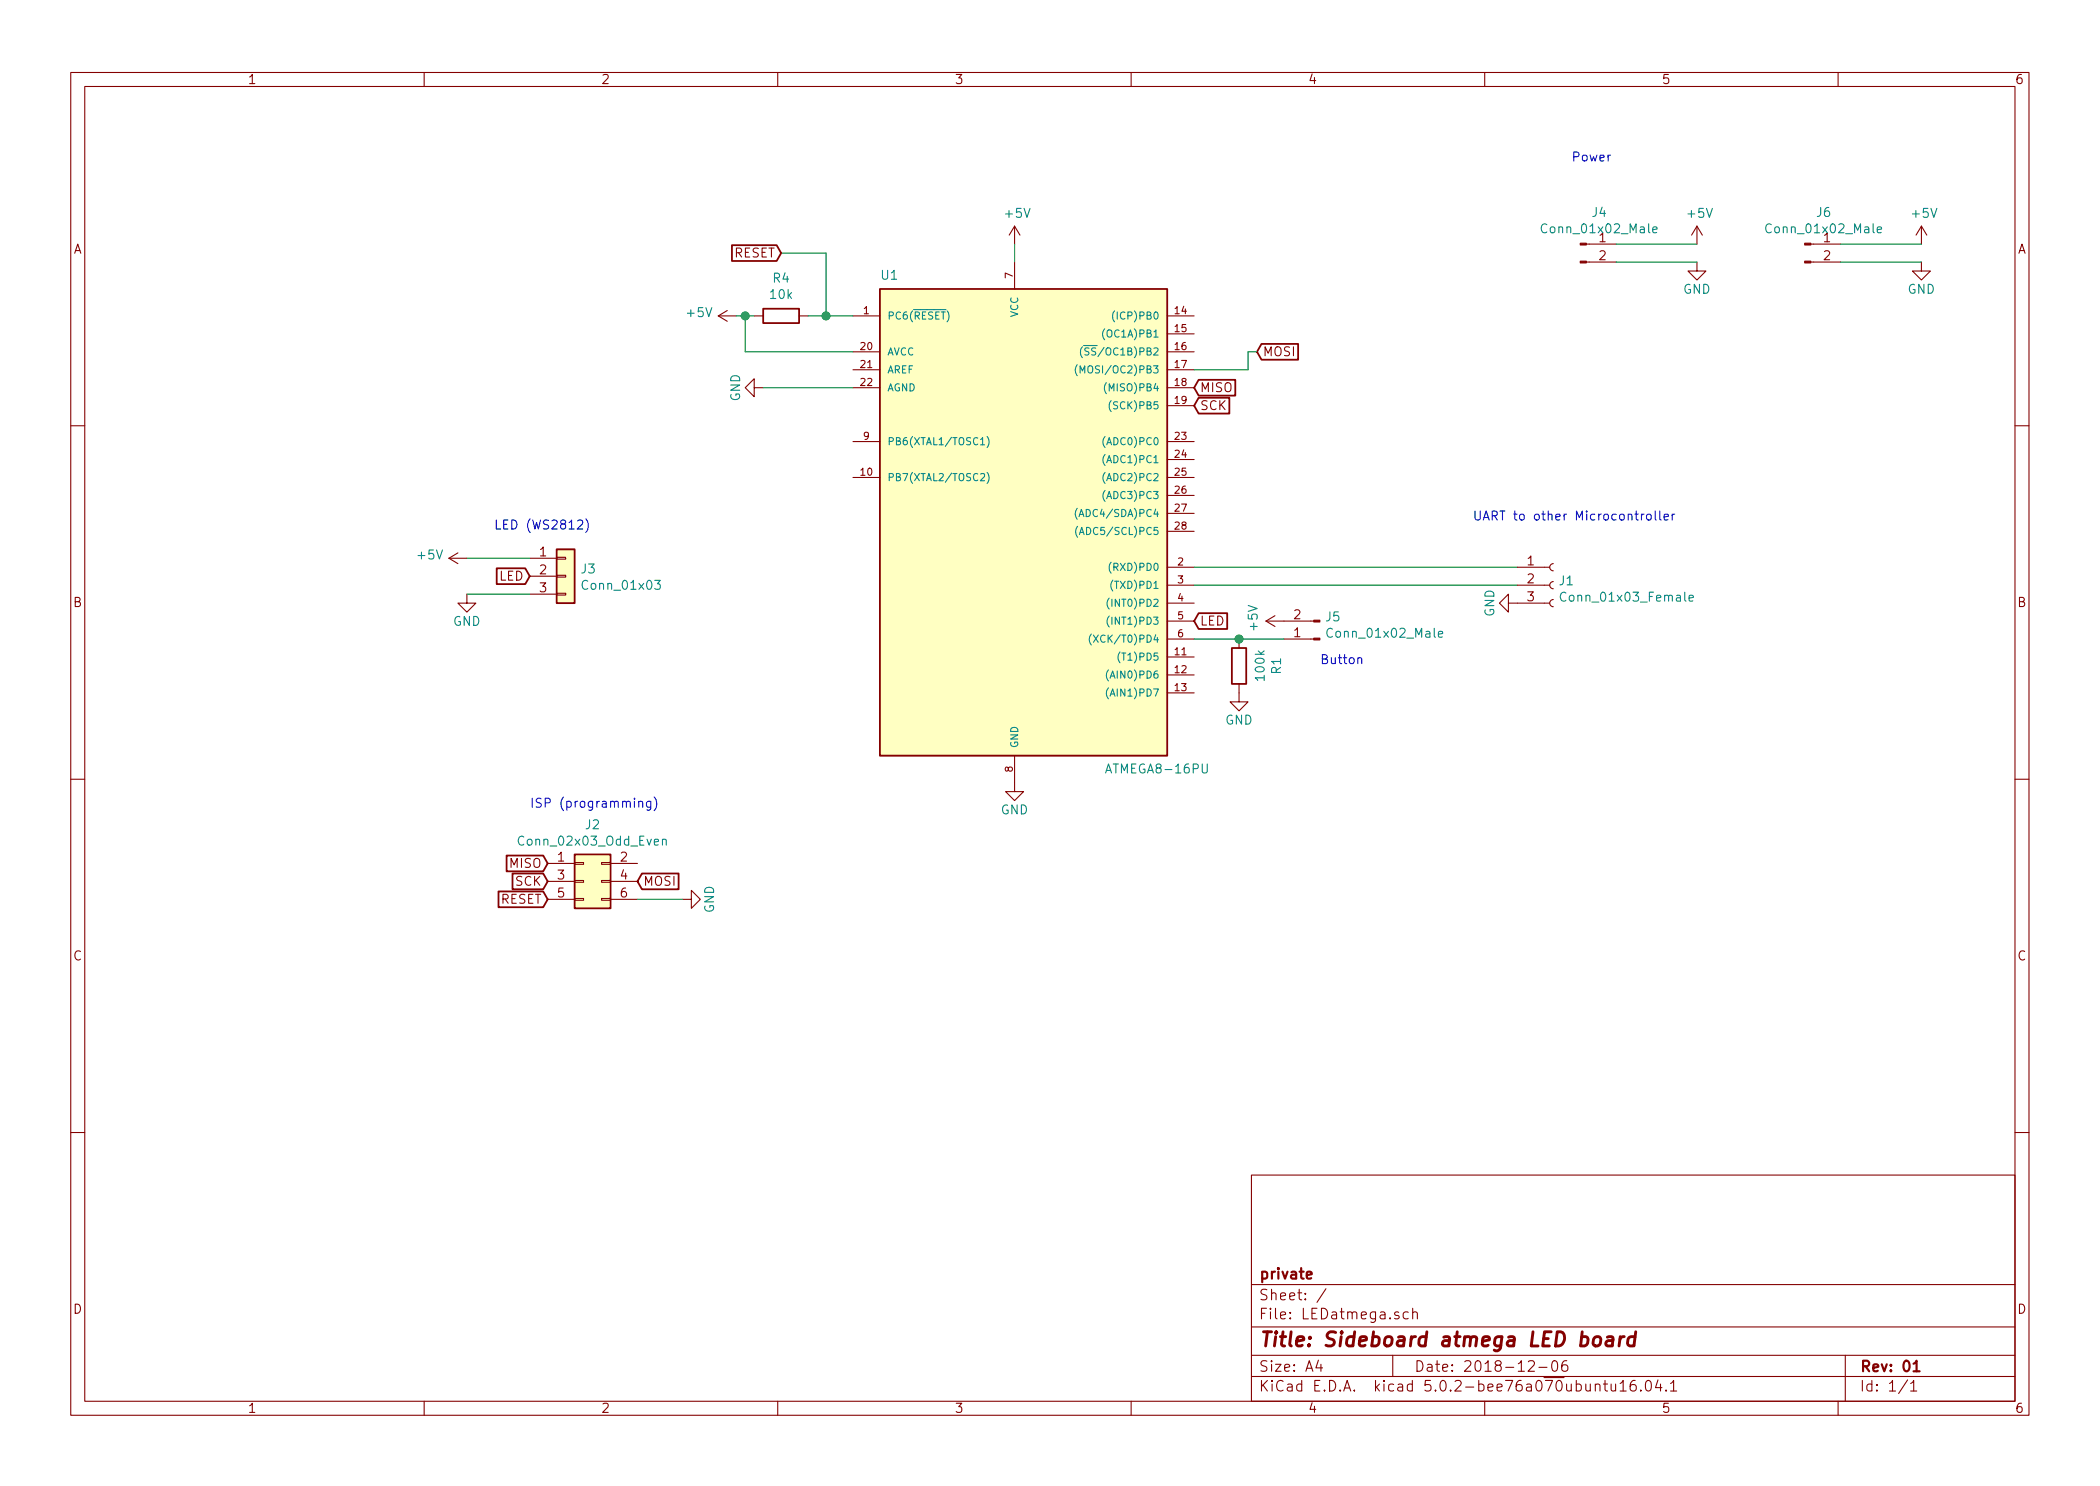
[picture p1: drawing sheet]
EESchema Schematic File Version 4
LIBS:LEDatmega-cache
EELAYER 26 0
EELAYER END
$Descr A4 11693 8268
encoding utf-8
Sheet 1 1
Title "Sideboard atmega LED board"
Date "2018-12-06"
Rev "01"
Comp "private"
Comment1 ""
Comment2 ""
Comment3 ""
Comment4 ""
$EndDescr
$Comp
L LEDatmega-rescue:ATMEGA8-16PU-IRatmega-rescue-IRatmega-rescue U1
U 1 1
P 5650 2850
F 0 "U1" H 4900 4150 50  0000 L BNN
F 1 "ATMEGA8-16PU" H 6150 1400 50  0000 L BNN
F 2 "Package_DIP:DIP-28_W7.62mm_Socket" H 5650 2850 50  0001 C CIN
F 3 "" H 5650 2850 50  0001 C CNN
	1    5650 2850
	1    0    0    -1  
$EndComp
Wire Wire Line
	6650 3150 8450 3150
Wire Wire Line
	6650 3250 8450 3250
$Comp
L power:GND #PWR07
U 1 1
P 5650 4350
F 0 "#PWR07" H 5650 4100 50  0001 C CNN
F 1 "GND" H 5650 4200 50  0000 C CNN
F 2 "" H 5650 4350 50  0001 C CNN
F 3 "" H 5650 4350 50  0001 C CNN
	1    5650 4350
	1    0    0    -1  
$EndComp
$Comp
L power:GND #PWR08
U 1 1
P 8450 3350
F 0 "#PWR08" H 8450 3100 50  0001 C CNN
F 1 "GND" H 8450 3200 50  0000 C CNN
F 2 "" H 8450 3350 50  0001 C CNN
F 3 "" H 8450 3350 50  0001 C CNN
	1    8450 3350
	0    1    1    0   
$EndComp
Wire Wire Line
	6650 2050 6950 2050
$Comp
L power:+5V #PWR06
U 1 1
P 5650 1350
F 0 "#PWR06" H 5650 1200 50  0001 C CNN
F 1 "+5V" H 5665 1523 50  0000 C CNN
F 2 "" H 5650 1350 50  0001 C CNN
F 3 "" H 5650 1350 50  0001 C CNN
	1    5650 1350
	1    0    0    -1  
$EndComp
Wire Wire Line
	5650 1450 5650 1350
Text Notes 8200 2900 0    50   ~ 0
UART to other Microcontroller
$Comp
L Device:R R4
U 1 1
P 4350 1750
F 0 "R4" V 4557 1750 50  0000 C CNN
F 1 "10k" V 4466 1750 50  0000 C CNN
F 2 "Resistor_THT:R_Axial_DIN0207_L6.3mm_D2.5mm_P10.16mm_Horizontal" V 4280 1750 50  0001 C CNN
F 3 "~" H 4350 1750 50  0001 C CNN
	1    4350 1750
	0    -1   -1   0   
$EndComp
$Comp
L power:+5V #PWR04
U 1 1
P 4100 1750
F 0 "#PWR04" H 4100 1600 50  0001 C CNN
F 1 "+5V" V 4115 1878 50  0000 L CNN
F 2 "" H 4100 1750 50  0001 C CNN
F 3 "" H 4100 1750 50  0001 C CNN
	1    4100 1750
	0    -1   -1   0   
$EndComp
Wire Wire Line
	4100 1750 4150 1750
Wire Wire Line
	4500 1750 4600 1750
Wire Wire Line
	4750 1950 4150 1950
Wire Wire Line
	4150 1950 4150 1750
Connection ~ 4150 1750
Wire Wire Line
	4150 1750 4200 1750
$Comp
L power:GND #PWR05
U 1 1
P 4250 2150
F 0 "#PWR05" H 4250 1900 50  0001 C CNN
F 1 "GND" H 4250 2000 50  0000 C CNN
F 2 "" H 4250 2150 50  0001 C CNN
F 3 "" H 4250 2150 50  0001 C CNN
	1    4250 2150
	0    1    1    0   
$EndComp
Wire Wire Line
	4250 2150 4750 2150
$Comp
L Connector_Generic:Conn_02x03_Odd_Even J2
U 1 1
P 3250 4900
F 0 "J2" H 3300 5217 50  0000 C CNN
F 1 "Conn_02x03_Odd_Even" H 3300 5126 50  0000 C CNN
F 2 "Connector_PinHeader_2.54mm:PinHeader_2x03_P2.54mm_Vertical" H 3250 4900 50  0001 C CNN
F 3 "~" H 3250 4900 50  0001 C CNN
	1    3250 4900
	1    0    0    -1  
$EndComp
Text Notes 2950 4500 0    50   ~ 0
ISP (programming)
Text GLabel 3050 4800 0    50   Input ~ 0
MISO
Text GLabel 3050 4900 0    50   Input ~ 0
SCK
Text GLabel 3050 5000 0    50   Input ~ 0
RESET
Text GLabel 3550 4900 2    50   Input ~ 0
MOSI
$Comp
L power:GND #PWR03
U 1 1
P 3800 5000
F 0 "#PWR03" H 3800 4750 50  0001 C CNN
F 1 "GND" H 3800 4850 50  0000 C CNN
F 2 "" H 3800 5000 50  0001 C CNN
F 3 "" H 3800 5000 50  0001 C CNN
	1    3800 5000
	0    -1   -1   0   
$EndComp
Wire Wire Line
	3550 5000 3800 5000
Text GLabel 4350 1400 0    50   Input ~ 0
RESET
Wire Wire Line
	4350 1400 4600 1400
Wire Wire Line
	4600 1400 4600 1750
Connection ~ 4600 1750
Wire Wire Line
	4600 1750 4750 1750
Text GLabel 6650 2250 2    50   Input ~ 0
SCK
Text GLabel 6650 2150 2    50   Input ~ 0
MISO
Text GLabel 7000 1950 2    50   Input ~ 0
MOSI
Wire Wire Line
	7000 1950 6950 1950
Wire Wire Line
	6950 1950 6950 2050
$Comp
L power:+5V #PWR09
U 1 1
P 9450 1350
F 0 "#PWR09" H 9450 1200 50  0001 C CNN
F 1 "+5V" H 9465 1523 50  0000 C CNN
F 2 "" H 9450 1350 50  0001 C CNN
F 3 "" H 9450 1350 50  0001 C CNN
	1    9450 1350
	1    0    0    -1  
$EndComp
Text GLabel 6650 3450 2    50   Input ~ 0
LED
$Comp
L Connector:Conn_01x02_Male J4
U 1 1
P 8800 1350
F 0 "J4" H 8906 1528 50  0000 C CNN
F 1 "Conn_01x02_Male" H 8906 1437 50  0000 C CNN
F 2 "Connector_PinSocket_2.54mm:PinSocket_1x02_P2.54mm_Vertical" H 8800 1350 50  0001 C CNN
F 3 "~" H 8800 1350 50  0001 C CNN
	1    8800 1350
	1    0    0    -1  
$EndComp
$Comp
L power:GND #PWR010
U 1 1
P 9450 1450
F 0 "#PWR010" H 9450 1200 50  0001 C CNN
F 1 "GND" H 9450 1300 50  0000 C CNN
F 2 "" H 9450 1450 50  0001 C CNN
F 3 "" H 9450 1450 50  0001 C CNN
	1    9450 1450
	1    0    0    -1  
$EndComp
Wire Wire Line
	9000 1350 9450 1350
Wire Wire Line
	9450 1450 9000 1450
$Comp
L Connector_Generic:Conn_01x03 J3
U 1 1
P 3150 3200
F 0 "J3" H 3230 3242 50  0000 L CNN
F 1 "Conn_01x03" H 3230 3151 50  0000 L CNN
F 2 "Connector_PinSocket_2.54mm:PinSocket_1x03_P2.54mm_Vertical" H 3150 3200 50  0001 C CNN
F 3 "~" H 3150 3200 50  0001 C CNN
	1    3150 3200
	1    0    0    -1  
$EndComp
Text Notes 2750 2950 0    50   ~ 0
LED (WS2812)\n
Text GLabel 2950 3200 0    50   Input ~ 0
LED
$Comp
L power:GND #PWR02
U 1 1
P 2600 3300
F 0 "#PWR02" H 2600 3050 50  0001 C CNN
F 1 "GND" H 2600 3150 50  0000 C CNN
F 2 "" H 2600 3300 50  0001 C CNN
F 3 "" H 2600 3300 50  0001 C CNN
	1    2600 3300
	1    0    0    -1  
$EndComp
$Comp
L power:+5V #PWR01
U 1 1
P 2600 3100
F 0 "#PWR01" H 2600 2950 50  0001 C CNN
F 1 "+5V" V 2615 3228 50  0000 L CNN
F 2 "" H 2600 3100 50  0001 C CNN
F 3 "" H 2600 3100 50  0001 C CNN
	1    2600 3100
	0    -1   -1   0   
$EndComp
Wire Wire Line
	2600 3100 2950 3100
Wire Wire Line
	2950 3300 2600 3300
Wire Wire Line
	6650 3550 6900 3550
$Comp
L Connector:Conn_01x02_Male J5
U 1 1
P 7350 3550
F 0 "J5" H 7323 3430 50  0000 R CNN
F 1 "Conn_01x02_Male" H 7323 3521 50  0000 R CNN
F 2 "Connector_PinSocket_2.54mm:PinSocket_1x02_P2.54mm_Vertical" H 7350 3550 50  0001 C CNN
F 3 "~" H 7350 3550 50  0001 C CNN
	1    7350 3550
	-1   0    0    1   
$EndComp
$Comp
L power:GND #PWR011
U 1 1
P 6900 3850
F 0 "#PWR011" H 6900 3600 50  0001 C CNN
F 1 "GND" H 6900 3700 50  0000 C CNN
F 2 "" H 6900 3850 50  0001 C CNN
F 3 "" H 6900 3850 50  0001 C CNN
	1    6900 3850
	1    0    0    -1  
$EndComp
$Comp
L Device:R R1
U 1 1
P 6900 3700
F 0 "R1" V 7107 3700 50  0000 C CNN
F 1 "100k" V 7016 3700 50  0000 C CNN
F 2 "Resistor_THT:R_Axial_DIN0207_L6.3mm_D2.5mm_P10.16mm_Horizontal" V 6830 3700 50  0001 C CNN
F 3 "~" H 6900 3700 50  0001 C CNN
	1    6900 3700
	1    0    0    -1  
$EndComp
Connection ~ 6900 3550
Wire Wire Line
	6900 3550 7150 3550
$Comp
L power:+5V #PWR012
U 1 1
P 7150 3450
F 0 "#PWR012" H 7150 3300 50  0001 C CNN
F 1 "+5V" H 7165 3623 50  0000 C CNN
F 2 "" H 7150 3450 50  0001 C CNN
F 3 "" H 7150 3450 50  0001 C CNN
	1    7150 3450
	0    -1   -1   0   
$EndComp
Text Notes 8750 900  0    50   ~ 0
Power
$Comp
L power:+5V #PWR013
U 1 1
P 10700 1350
F 0 "#PWR013" H 10700 1200 50  0001 C CNN
F 1 "+5V" H 10715 1523 50  0000 C CNN
F 2 "" H 10700 1350 50  0001 C CNN
F 3 "" H 10700 1350 50  0001 C CNN
	1    10700 1350
	1    0    0    -1  
$EndComp
$Comp
L Connector:Conn_01x02_Male J6
U 1 1
P 10050 1350
F 0 "J6" H 10156 1528 50  0000 C CNN
F 1 "Conn_01x02_Male" H 10156 1437 50  0000 C CNN
F 2 "Connector_PinSocket_2.54mm:PinSocket_1x02_P2.54mm_Vertical" H 10050 1350 50  0001 C CNN
F 3 "~" H 10050 1350 50  0001 C CNN
	1    10050 1350
	1    0    0    -1  
$EndComp
$Comp
L power:GND #PWR014
U 1 1
P 10700 1450
F 0 "#PWR014" H 10700 1200 50  0001 C CNN
F 1 "GND" H 10700 1300 50  0000 C CNN
F 2 "" H 10700 1450 50  0001 C CNN
F 3 "" H 10700 1450 50  0001 C CNN
	1    10700 1450
	1    0    0    -1  
$EndComp
Wire Wire Line
	10250 1350 10700 1350
Wire Wire Line
	10700 1450 10250 1450
$Comp
L Connector:Conn_01x03_Female J1
U 1 1
P 8650 3250
F 0 "J1" H 8677 3276 50  0000 L CNN
F 1 "Conn_01x03_Female" H 8677 3185 50  0000 L CNN
F 2 "Connector_PinHeader_2.54mm:PinHeader_1x03_P2.54mm_Vertical" H 8650 3250 50  0001 C CNN
F 3 "~" H 8650 3250 50  0001 C CNN
	1    8650 3250
	1    0    0    -1  
$EndComp
Text Notes 7350 3700 0    50   ~ 0
Button
$EndSCHEMATC
